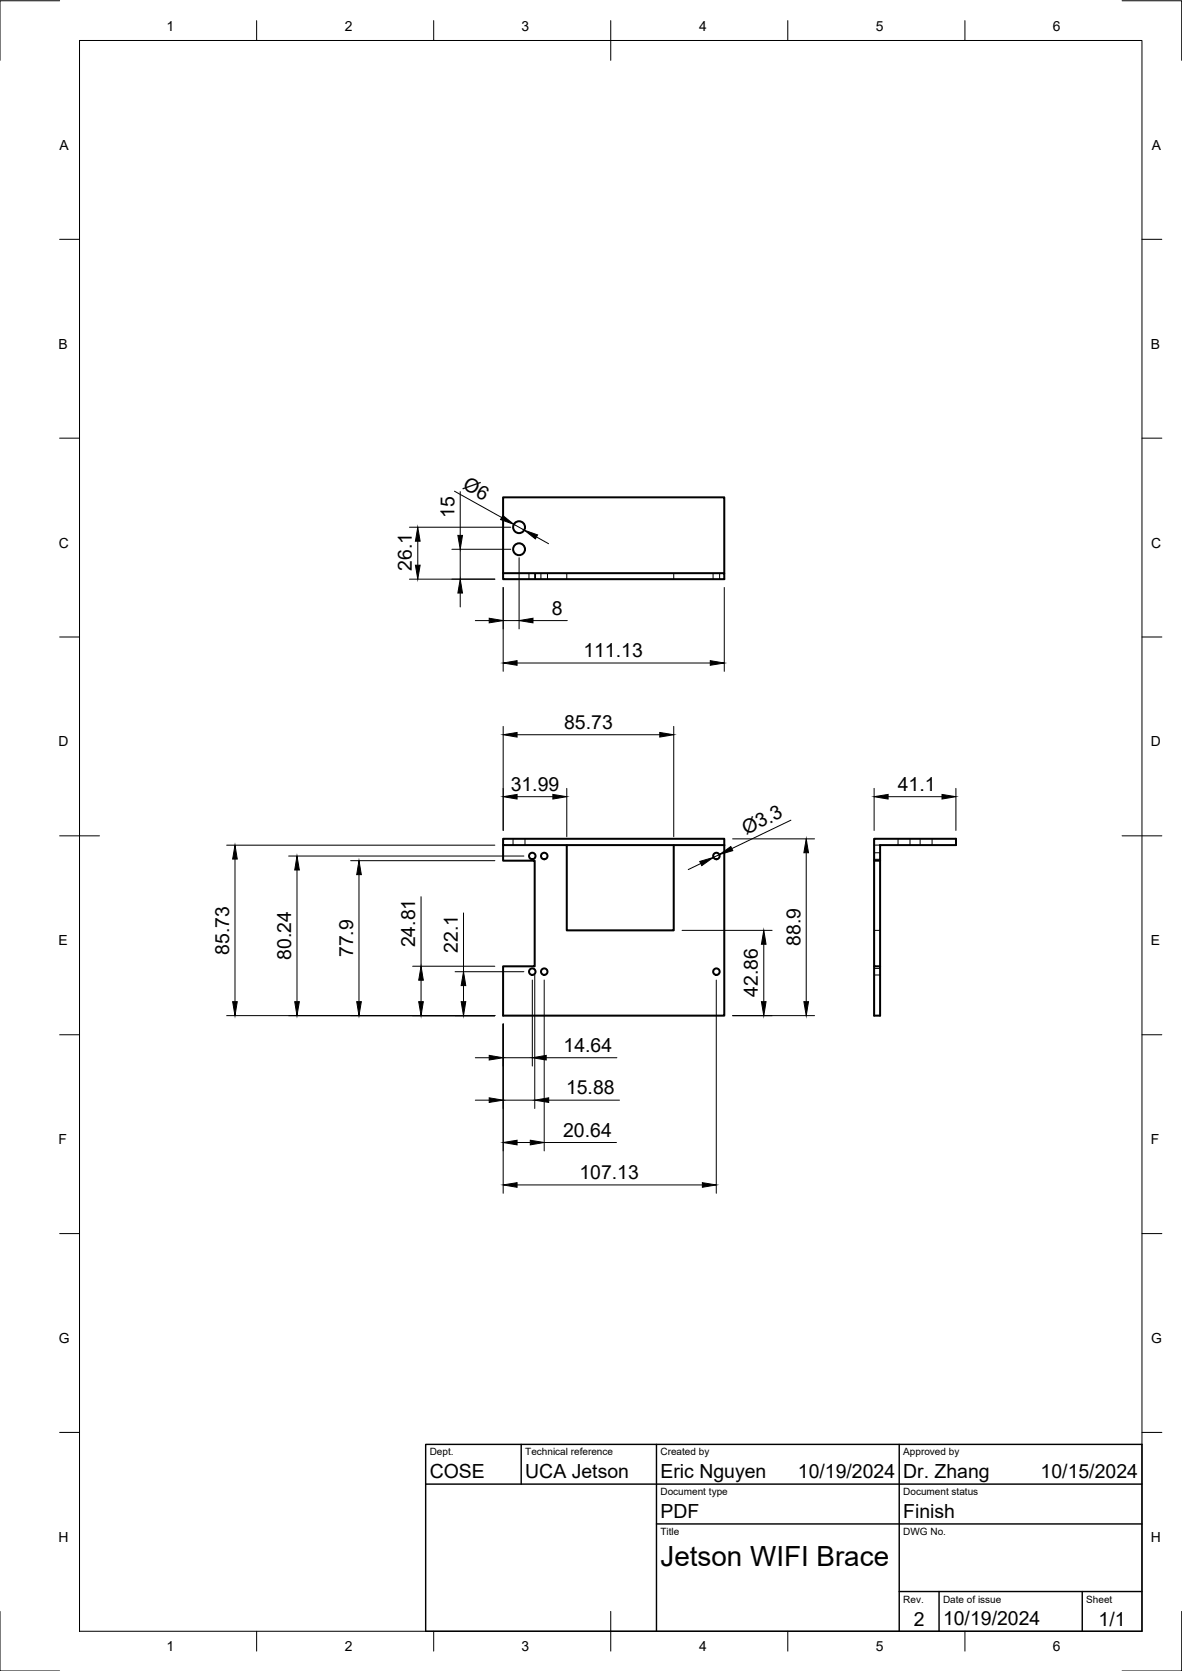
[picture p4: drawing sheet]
<svg xmlns="http://www.w3.org/2000/svg" width="297mm" height="420mm" viewBox="0 0 297 420" stroke-linecap="round" stroke-linejoin="round" font-family="sans-serif">
<!-- layer: Visible -->
<g fill="none" stroke="#000" stroke-width=".51">
<path d="M126.4 144.1v-19h55.6v19M126.4 144.1h55.6v1.5h-55.6zM126.4 210.9h55.6v1.6h-55.6zM126.4 212.5v3.9h8v26.6h-8v12.4h55.6v-42.9M142.4 212.5v21.4h26.9v-21.4M219.7 210.9h20.5v1.6h-19v3.9h-1.5zM219.7 216.4v26.6h1.5v12.4h-1.5v-12.4M221.2 216.4v26.6"/>
<circle cx="130.4" cy="138.1" r="1.49"/>
<circle cx="130.4" cy="132.6" r="1.49"/>
<circle cx="133.8" cy="215.2" r=".81"/>
<circle cx="136.8" cy="215.2" r=".81"/>
<circle cx="180" cy="215.2" r=".81"/>
<circle cx="133.8" cy="244.3" r=".81"/>
<circle cx="136.8" cy="244.3" r=".81"/>
<circle cx="180" cy="244.3" r=".81"/>
</g>
<!-- layer: Hidden -->
<g fill="none" stroke="#000" stroke-width=".25">
<path d="M132.9 144.1v1.5M134.4 144.1v1.5M134.6 144.1v1.5M135.9 144.1v1.5M137.6 144.1v1.5M142.4 144.1v1.5M169.3 144.1v1.5M179.2 144.1v1.5M180.8 144.1v1.5M128.9 210.9v1.6M131.9 210.9v1.6M219.7 212.5h1.5"/>
<path d="M219.7 216.1h1.5M219.7 214.4h1.5M225.7 210.9v1.6M228.7 210.9v1.6M231.2 210.9v1.6M234.2 210.9v1.6M219.7 233.9h1.5M219.7 245.2h1.5M219.7 243.5h1.5"/>
</g>
<!-- layer: BORDER -->
<g fill="none" stroke="#000" stroke-width=".25">
<path d="M15 .2h-15v15M20 10.2h267v400h-267zM64.5 5.2v5M109 5.2v5M153.5 5.2v10M198 5.2v5M242.5 5.2v5M282 .2h15v15M15 60.2h5M287 60.2h5M15 110.2h5M287 110.2h5"/>
<path d="M15 160.2h5M287 160.2h5M15 210.2h10M282 210.2h10M15 260.2h5M287 260.2h5M15 310.2h5M287 310.2h5M15 360.2h5M287 360.2h5M0 405.2v15h15M64.5 410.2v5"/>
<path d="M109 410.2v5M153.5 405.2v10M198 410.2v5M242.5 410.2v5M297 405.2v15h-15"/>
</g>
<!-- layer: TITLEBLOCK -->
<path d="M107 363.2h180v47h-180zM107 373.2h180M131 363.2v10M165 363.2v47M226 363.2v47M165 383.2h122M226 400.2h61M236 400.2v10M272 400.2v10" fill="none" stroke="#000" stroke-width=".36"/>
<!-- layer: FD_Dimensions -->
<g fill="none" stroke="#000" stroke-width=".25">
<path d="M102.9 132.6h25.5M105 136.1v6M113.6 138.1h14.8M114.2 123.5l11.9 6.6M115.7 123.6v11M115.7 138.1v7.5M129.1 131.8l2.7 1.5M134.8 135l3.1 1.7M102.9 145.6h21.5M115.7 149.1v3.5M119.4 156h3.5M126.4 147.7v21.1"/>
<path d="M126.4 156h4.1M130.5 140.2v17.9M133.9 156h8.7M182 147.7v21.1M129.9 166.7h48.6M126.4 182.6v26.2M129.9 184.7h35.9M142.4 198.2v12.2M169.3 182.6v27.8M219.7 198.2v10.6M240.2 198.2v10.6M57 212.5h67.4"/>
<path d="M59.1 216v35.9M72.5 215.2h59.2M74.6 218.8v33.1M88.1 216.4h36.3M90.2 219.9v32M129.9 200.3h9M176.1 217.1l-3.1 1.6M180.8 214.9l-1.5 .7M184.1 210.9h20.6M198.8 206.2l-14.9 7.2M202.6 214.4v37.5M223.2 200.3h13.5"/>
<path d="M105.8 225.5v17.5M116.5 229.6v14.7M171.4 233.9h22.6M191.9 237.4v14.5M57 255.4h67.4M103.7 243h20.7M105.8 246.5v5.4M114.4 244.3h17.3M116.5 247.8v4.1M126.4 257.5v42.5M133.8 246.4v21.7M134.4 245.1v33.6"/>
<path d="M136.8 246.4v43M180 246.4v53.6M184.1 255.4h20.6M119.4 266h3.5M119.4 276.6h3.5M126.4 266h7.4M126.4 276.6h8M137.3 266h17.7M137.9 276.6h17.8M129.9 297.9h46.6M129.9 287.3h3.4M136.8 287.3h18.1"/>
</g>
<g fill="#000" stroke="#000" stroke-width=".25">
<path d="M105 132.6l.6 3.5h-1.2zM115.1 134.6h1.1l-.5 3.5zM126.4 129.6l2.7 2.2-3.3-1.2zM131.8 133.3l3.3 1.2-.6 1zM104.4 142.1h1.2l-.6 3.5zM115.7 145.6l.5 3.5h-1.1zM122.9 155.4l3.5 .6-3.5 .6zM130.5 156l3.4-.6v1.2zM126.4 166.7l3.5-.6v1.2zM178.5 166.1l3.5 .6-3.5 .6zM126.4 184.7l3.5-.5v1.1zM126.4 200.3l3.5-.6v1.2z"/>
<path d="M138.9 199.7l3.5 .6-3.5 .6zM165.8 184.2l3.5 .5-3.5 .6zM219.7 200.3l3.5-.6v1.2zM236.7 199.7l3.5 .6-3.5 .6zM59.1 212.5l.5 3.5h-1.1zM74.6 215.2l.6 3.6h-1.1zM90.2 216.4l.6 3.5h-1.2zM175.9 216.6l3.4-1-2.9 2.1zM180.8 214.9l2.9-2 .4 1zM202.6 210.9l.6 3.5h-1.2zM191.9 233.9l.6 3.5h-1.2zM58.5 251.9h1.1l-.5 3.5z"/>
<path d="M74.1 251.9h1.1l-.6 3.5zM89.6 251.9h1.2l-.6 3.5zM105.2 251.9h1.2l-.6 3.5zM105.8 243l.6 3.5h-1.2zM115.9 251.9h1.2l-.6 3.5zM116.5 244.3l.6 3.5h-1.2zM191.3 251.9h1.2l-.6 3.5zM202 251.9h1.2l-.6 3.5zM122.9 265.4l3.5 .6-3.5 .5zM122.9 276l3.5 .6-3.5 .6zM133.8 266l3.5-.6v1.1zM134.4 276.6l3.5-.6v1.2z"/>
<path d="M126.4 297.9l3.5-.5v1.1zM126.4 287.3l3.5-.6v1.2zM133.3 286.7l3.5 .6-3.5 .6zM176.5 297.4l3.5 .5-3.5 .6z"/>
</g>
<text font-size="7" x="166" y="393.7">Jetson WIFI Brace</text>
<g font-size="4.9">
<text x="116" y="122.7" transform="rotate(29 116 122.7)">Ø6</text>
<text x="114.2" y="130.3" transform="rotate(-90 114.2 130.3)">15</text>
<text x="103.5" y="143.5" transform="rotate(-90 103.5 143.5)">26.1</text>
<text x="138.6" y="154.6">8</text>
<text x="146.6" y="165.2">111.13</text>
<text x="141.8" y="183.3">85.73</text>
<text x="128.3" y="198.9">31.99</text>
<text x="225.6" y="198.9">41.1</text>
<text x="187.5" y="210" transform="rotate(-26 187.5 210)">Ø3.3</text>
<text x="104.4" y="238.2" transform="rotate(-90 104.4 238.2)">24.81</text>
<text x="115.1" y="239.6" transform="rotate(-90 115.1 239.6)">22.1</text>
<text x="201.1" y="237.9" transform="rotate(-90 201.1 237.9)">88.9</text>
<text x="57.6" y="240.1" transform="rotate(-90 57.6 240.1)">85.73</text>
<text x="73.2" y="241.4" transform="rotate(-90 73.2 241.4)">80.24</text>
<text x="88.8" y="240.7" transform="rotate(-90 88.8 240.7)">77.9</text>
<text x="190.5" y="250.7" transform="rotate(-90 190.5 250.7)">42.86</text>
<text x="141.6" y="264.5">14.64</text>
<text x="142.2" y="275.2">15.88</text>
<text x="141.5" y="285.8">20.64</text>
<text x="145.6" y="296.5">107.13</text>
<text x="108" y="371.7">COSE</text>
<text x="132" y="371.7">UCA Jetson</text>
<text x="166" y="371.7">Eric Nguyen</text>
<text x="200.5" y="371.7">10/19/2024</text>
<text x="227" y="371.7">Dr. Zhang</text>
<text x="261.5" y="371.7">10/15/2024</text>
<text x="166" y="381.7">PDF</text>
<text x="227" y="381.7">Finish</text>
<text x="229.6" y="408.8">2</text>
<text x="237" y="408.7">10/19/2024</text>
<text x="276.1" y="408.8">1/1</text>
</g>
<g font-size="3.5">
<text x="41.9" y="7.7">1</text>
<text x="86.6" y="7.7">2</text>
<text x="131.1" y="7.7">3</text>
<text x="175.7" y="7.7">4</text>
<text x="220.1" y="7.7">5</text>
<text x="264.6" y="7.7">6</text>
<text x="15" y="37.7">A</text>
<text x="289.5" y="37.7">A</text>
<text x="14.7" y="87.7">B</text>
<text x="289.2" y="87.7">B</text>
<text x="14.8" y="137.7">C</text>
<text x="289.3" y="137.7">C</text>
<text x="14.7" y="187.7">D</text>
<text x="289.2" y="187.7">D</text>
<text x="14.7" y="237.7">E</text>
<text x="289.2" y="237.7">E</text>
<text x="14.7" y="287.7">F</text>
<text x="289.2" y="287.7">F</text>
<text x="14.8" y="337.7">G</text>
<text x="289.3" y="337.7">G</text>
<text x="14.7" y="387.7">H</text>
<text x="289.2" y="387.7">H</text>
<text x="41.9" y="415.2">1</text>
<text x="86.6" y="415.2">2</text>
<text x="131.1" y="415.2">3</text>
<text x="175.7" y="415.2">4</text>
<text x="220.1" y="415.2">5</text>
<text x="264.6" y="415.2">6</text>
</g>
<g font-size="2.5">
<text x="108" y="366">Dept.</text>
<text x="132" y="366">Technical reference</text>
<text x="166" y="366">Created by</text>
<text x="227" y="366">Approved by</text>
<text x="166" y="376">Document type</text>
<text x="227" y="376">Document status</text>
<text x="166" y="386">Title</text>
<text x="227" y="386">DWG No.</text>
<text x="227" y="403">Rev.</text>
<text x="237" y="403">Date of issue</text>
<text x="273" y="403">Sheet</text>
</g>
</svg>
